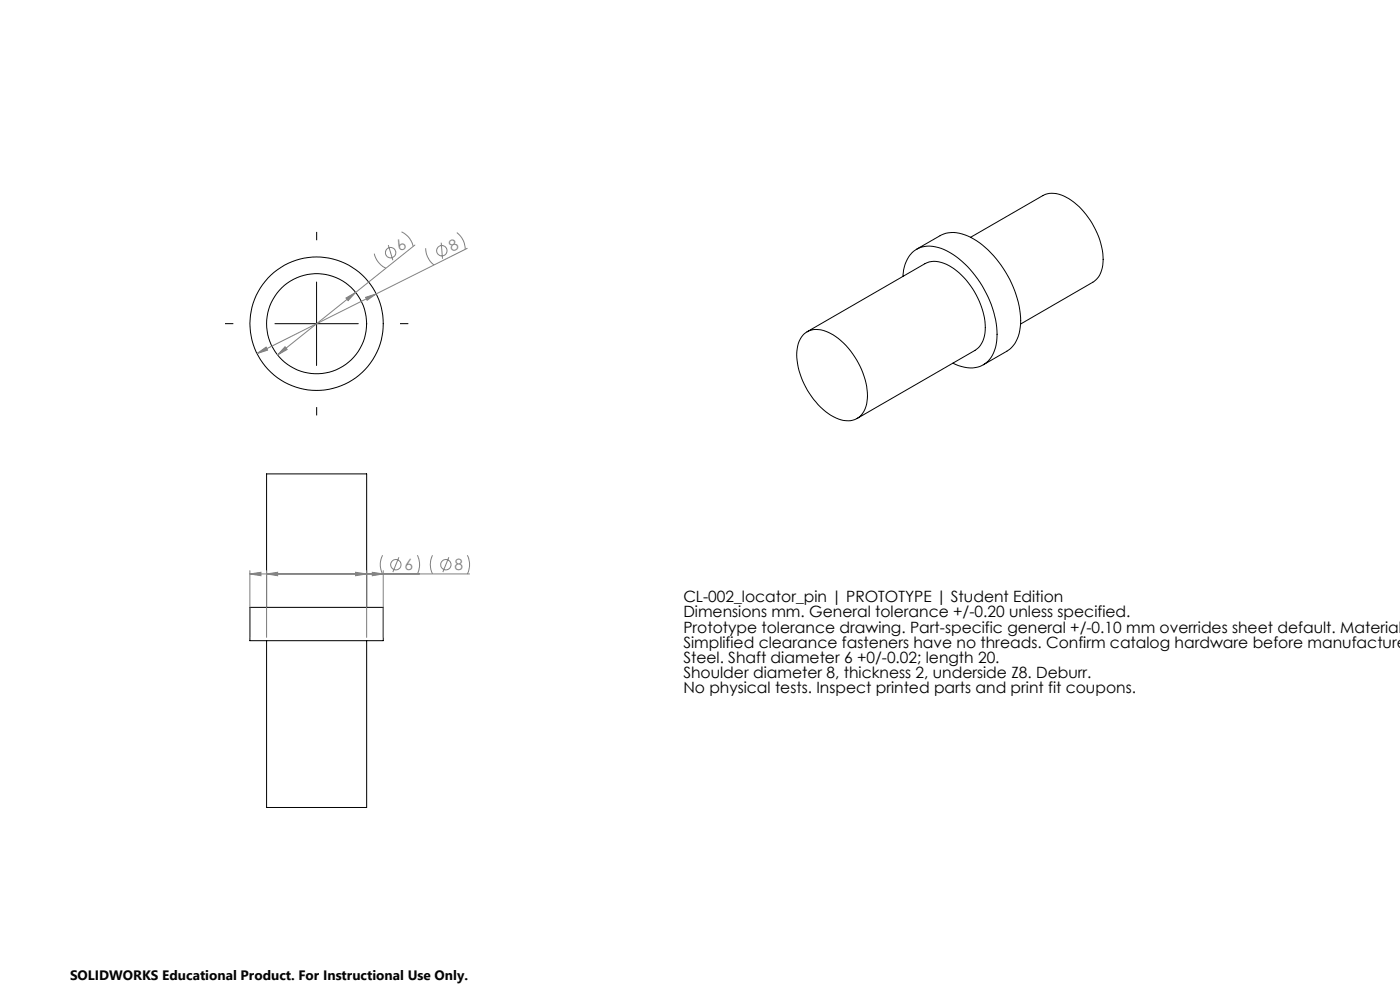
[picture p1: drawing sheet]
<svg xmlns="http://www.w3.org/2000/svg" width="420mm" height="297mm" viewBox="0 0 420 297" stroke-linecap="round" stroke-linejoin="round" font-family="sans-serif">
<g fill="none" stroke="#000" stroke-width=".3">
<path d="M275 74.7l7-4.1a9.4 9.4 0 0 1 9.2 .5 30.9 30.9 0 0 1 15 26 9.6 9.6 0 0 1-4.2 8.2l-7 4M291.2 71.1l21.6-12.5a7.7 7.7 0 0 1 7.9 1 23.4 23.4 0 0 1 10.2 19 7 7 0 0 1-3.1 6l-21.6 12.5M82.5 97h25M95 84.5v25M242.1 99.4l35.4-20.4a7.6 7.6 0 0 1 7.9 1 23.2 23.2 0 0 1 10.2 19 7.2 7.2 0 0 1-3.1 6l-35.4 20.4M270.9 82.8a9.2 9.2 0 0 1 5.1-8.6 11.8 11.8 0 0 1 10.7 2.6 31.7 31.7 0 0 1 12.4 23.4 9.9 9.9 0 0 1-4.4 9.3 9.5 9.5 0 0 1-8.8-.7M241.2 100.1a6.8 6.8 0 0 1 8-.1 23.1 23.1 0 0 1 11 19.4 6.4 6.4 0 0 1-5 6.7 12.3 12.3 0 0 1-9.7-4.8 22.5 22.5 0 0 1-6.4-16.7l.6-2.3zM75 182h40v10h-40zM80 192v50h30v-50M80 182v-40h30v40"/>
<circle cx="95" cy="97" r="20"/>
<circle cx="95" cy="97" r="15"/>
</g>
<g fill="none" stroke="#808080" stroke-width=".3">
<path d="M112.3 76a6.2 6.2 0 0 0 3.5 4.4M116.5 73.4l1.4 4.6M120.4 69.5a6.2 6.2 0 0 1 3.6 4.4M124.5 73.4l-41.2 33M127.7 74.4a6.4 6.4 0 0 0 2.5 5M132.4 72.7l.4 4.8M137.1 69.7a6.4 6.4 0 0 1 2.5 5.1M140.2 74.4l-27.3 13.7M103.8 89.3l2.9-1.6-2.3 2.4zM109.7 89.1l3.2-1-2.8 1.9zM112.9 88.1l-35.8 17.9M77.1 106l2.7-2 .5 .9z"/>
<path d="M85.5 103.9l.6 .8-2.8 1.7zM75 172l3.3-.5v1zM75 172h65.9M75 171v20M80 172l3.3-.5v1zM80 171v20M106.7 171.5l3.3 .5-3.3 .5zM110 171v20M111.7 171.5l3.3 .5-3.3 .5zM114.8 166.4a6.2 6.2 0 0 0 0 5.6M115 171v20M119.7 167l-1.8 4.4"/>
<path d="M125.2 166.4a6.2 6.2 0 0 1 0 5.6M129.8 166.4a6.2 6.2 0 0 0 0 5.6M134.7 167l-1.8 4.4M140.2 166.4a6.2 6.2 0 0 1 0 5.6"/>
<circle cx="117.2" cy="75.7" r="1.55"/>
<circle cx="132.6" cy="75.1" r="1.56"/>
<circle cx="118.8" cy="169.2" r="1.56"/>
<circle cx="133.8" cy="169.2" r="1.56"/>
</g>
<path d="M95 72v-2.5M70 97h-2.5M120 97h2.5M95 122v2.5" fill="none" stroke="#000" stroke-width=".3" stroke-dasharray="15.2 1.3 1.3 1.3" stroke-linecap="butt"/>
<g fill="#808080">
<path d="M106.7 171.5l3.3 .5-3.3 .5zM80 172l3.3-.5v1zM111.7 171.5l3.3 .5-3.3 .5zM75 172l3.3-.5v1z"/>
<path d="M77.1 106l3.2-1.1-.5-.9zM109.7 89.1l.4 .9 2.8-1.9z"/>
<path d="M85.5 103.9l-2.2 2.5 2.8-1.7zM103.8 89.3l.6 .8 2.3-2.4z"/>
</g>
<g font-size="4.7" fill="#808080">
<text x="120.3" y="75.4" transform="rotate(-39 120.3 75.4)">6</text>
<text x="135.6" y="75.5" transform="rotate(-27 135.6 75.5)">8</text>
<text x="121.3" y="170.9">6</text>
<text x="136.3" y="170.9">8</text>
</g>
<g font-size="4.7">
<text x="205" y="180.5">CL-002_locator_pin | PROTOTYPE | Student Edition</text>
<text x="205" y="185">Dimensions mm. General tolerance +/-0.20 unless specified.</text>
<text x="205" y="189.6">Prototype tolerance drawing. Part-specific general +/-0.10 mm overrides sheet default. Material</text>
<text x="205" y="194.1">Simplified clearance fasteners have no threads. Confirm catalog hardware before manufacture</text>
<text x="205" y="198.6">Steel. Shaft diameter 6 +0/-0.02; length 20.</text>
<text x="205" y="203.1">Shoulder diameter 8, thickness 2, underside Z8. Deburr.</text>
<text x="205" y="207.7">No physical tests. Inspect printed parts and print fit coupons.</text>
</g>
<text font-size="4.1" x="21" y="293.7">SOLIDWORKS Educational Product. For Instructional Use Only.</text>
</svg>
